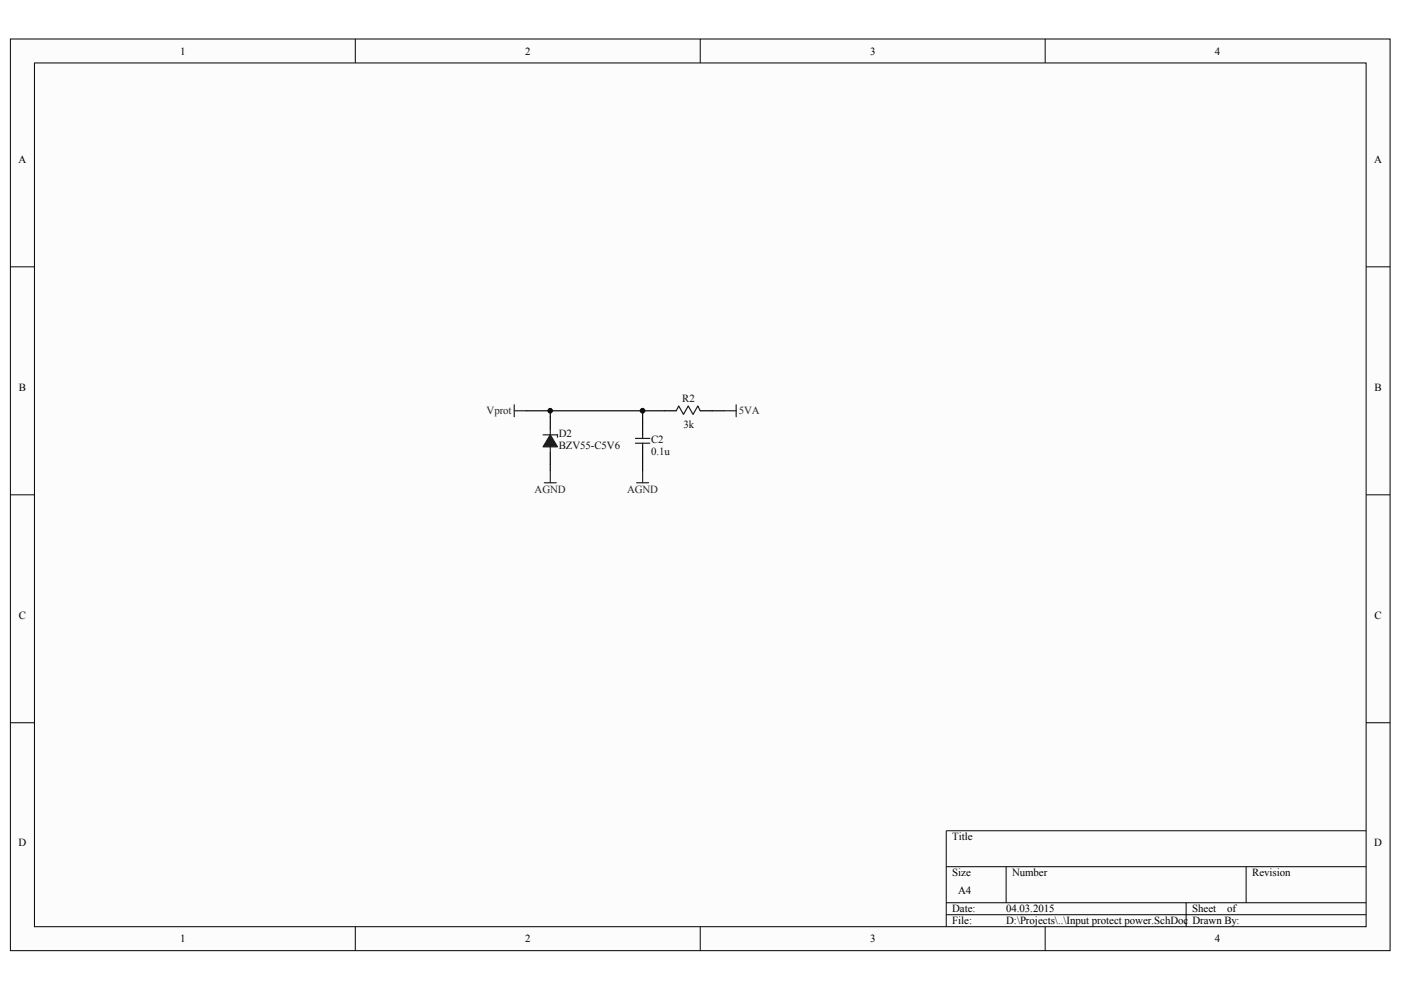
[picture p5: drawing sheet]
<svg xmlns="http://www.w3.org/2000/svg" width="297mm" height="210mm" viewBox="0 0 297 210" stroke-linecap="round" stroke-linejoin="round" font-family="sans-serif">
<path d="M2.2 8.3h292.5v193.3h-292.5z" fill="#fcfcfc"/>
<path d="M2.2 8.3h292.5v193.3h-292.5z" fill="none" stroke="#000" stroke-width=".21"/>
<path d="M7.3 13.4h282.3v183.1h-282.3z" fill="#fcfcfc"/>
<g fill="none" stroke="#000" stroke-width=".21">
<path d="M7.3 13.3h282.3v183.2h-282.3zM75.3 8.2v5.1M148.5 8.2v5.1M221.6 8.2v5.1M2.2 56.6h5.1M289.6 56.6h5.1M2.2 104.9h5.1M289.6 104.9h5.1M2.2 153.2h5.1M289.6 153.2h5.1M289.6 176.1h-89v20.4M75.3 196.5v5.1"/>
<path d="M148.5 196.5v5.1M200.6 183.8h89M200.6 191.4h89M200.6 193.9h89M213.3 183.8v7.6M221.6 196.5v5.1M251.5 191.4v5.1M264.2 183.8v7.6"/>
</g>
<path d="M116.7 88.4v2.5M116.7 96v2.5M136.2 89.7v2.5M136.2 94.7v2.6M140.8 87.1h2.6M148.5 87.1h2.5" fill="none" stroke="#000" stroke-width=".25"/>
<path d="M115.1 92.2h3.1v.5M116.7 90.9v1.3M116.7 94.7v1.3M134.7 94h3.1M134.7 93h3.1M136.2 92.2v.8M136.2 94v.7M143.4 87.1l.5-1 1 1.8 1-1.8 1 1.8 1.1-1.8 .5 1" fill="none" stroke="#1c1c1c" stroke-width=".25"/>
<path d="M109 87.1h2.6M109 85.8v2.6M116.7 99.8v2.6M136.2 99.8v2.6M153.5 87.1h2.6M156.1 85.8v2.6M115.4 102.4h2.5M135 102.4h2.5" fill="none" stroke="#262626" stroke-width=".25"/>
<path d="M116.7 92.2l1.5 2.5h-3.1z" fill-rule="evenodd" fill="#1c1c1c" stroke="#1c1c1c" stroke-width=".25"/>
<path d="M111.6 87.1h29.2M116.7 87.1v1.3M116.7 98.5v1.3M136.2 87.1v2.6M136.2 97.3v2.5M151 87.1h2.5" fill="none" stroke="#0e0e0e" stroke-width=".25"/>
<g fill="#0e0e0e" stroke="#0e0e0e" stroke-width=".21">
<circle cx="116.6" cy="87.1" r=".49"/>
<circle cx="136.2" cy="87.1" r=".5"/>
</g>
<g font-size="2.3">
<text x="38.2" y="11.6">1</text>
<text x="111.3" y="11.6">2</text>
<text x="184.5" y="11.6">3</text>
<text x="257.6" y="11.6">4</text>
<text x="3.9" y="34.5">A</text>
<text x="291.4" y="34.5">A</text>
<text x="4" y="82.8">B</text>
<text x="291.4" y="82.8">B</text>
<text x="4" y="131.1">C</text>
<text x="291.4" y="131.1">C</text>
<text x="3.9" y="179.5">D</text>
<text x="201.9" y="178.2">Title</text>
<text x="291.4" y="179.5">D</text>
<text x="201.9" y="185.8">Size</text>
<text x="214.6" y="185.8">Number</text>
<text x="265.5" y="185.8">Revision</text>
<text x="203.2" y="189.6">A4</text>
<text x="201.9" y="193.5">Date:</text>
<text x="201.9" y="196">File:</text>
<text x="213.3" y="193.5">04.03.2015</text>
<text x="213.3" y="196">D:\Projects\..\Input protect power.SchDoc</text>
<text x="252.8" y="193.5">Sheet</text>
<text x="252.8" y="196">Drawn By:</text>
<text x="260.2" y="193.5">of</text>
<text x="38.2" y="199.8">1</text>
<text x="111.3" y="199.8">2</text>
<text x="184.5" y="199.8">3</text>
<text x="257.6" y="199.8">4</text>
</g>
<g font-size="2.3" fill="#262626">
<text x="103.2" y="87.9">Vprot</text>
<text x="156.6" y="87.9">5VA</text>
<text x="113.3" y="104.4">AGND</text>
<text x="132.9" y="104.4">AGND</text>
</g>
<g font-size="2.3" fill="#0e0e0e">
<text x="144.7" y="85.3">R2</text>
<text x="118.4" y="95.3">BZV55-C5V6</text>
<text x="118.4" y="92.7">D2</text>
<text x="138" y="94">C2</text>
<text x="144.9" y="90.7">3k</text>
<text x="138" y="96.5">0.1u</text>
</g>
</svg>
